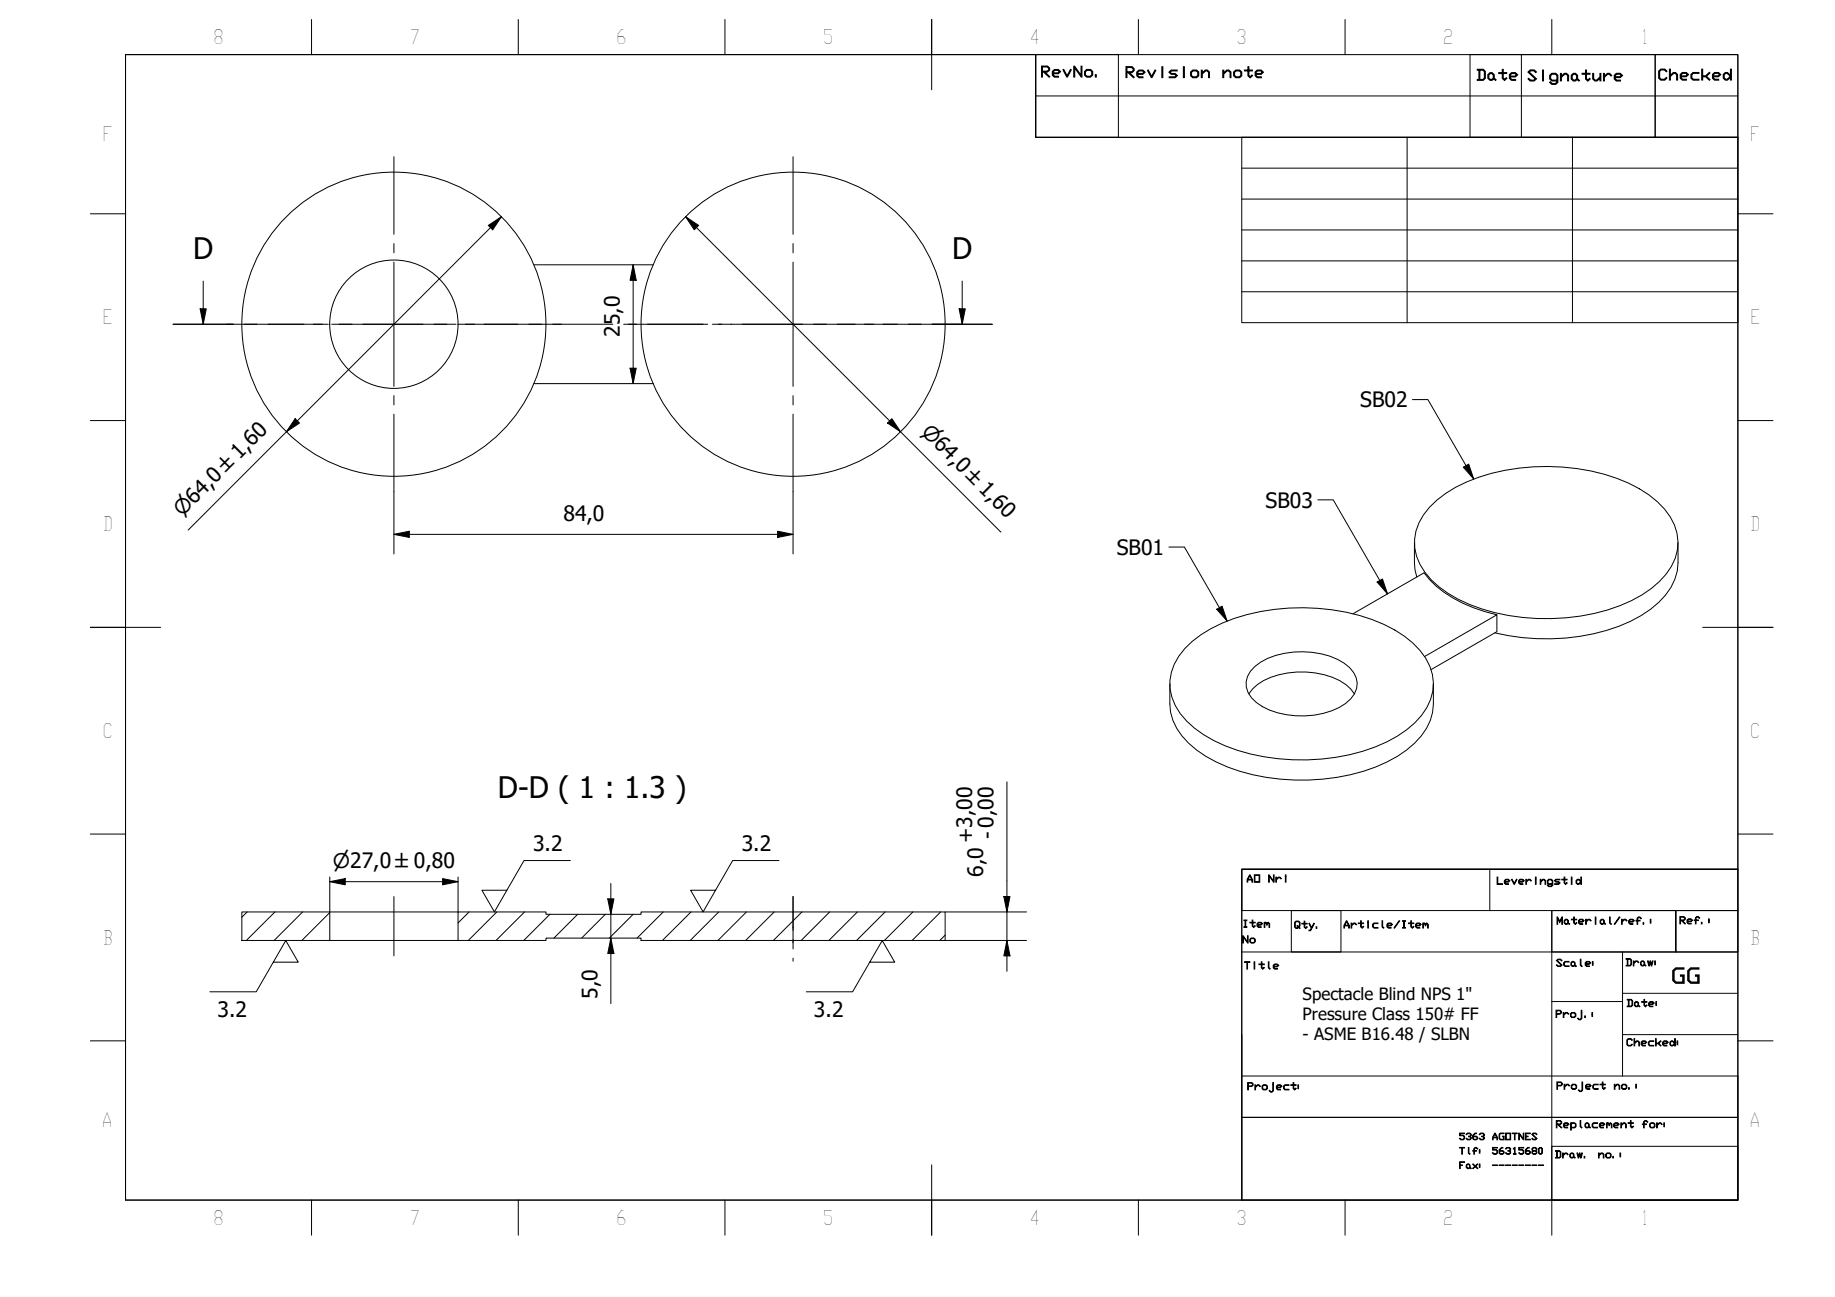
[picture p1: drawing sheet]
<svg xmlns="http://www.w3.org/2000/svg" width="297mm" height="210mm" viewBox="0 0 297 210" stroke-linecap="round" stroke-linejoin="round" font-family="sans-serif">
<!-- layer: Hatch (ISO) -->
<g fill="none" stroke="#000" stroke-width=".16">
<path d="M40 147.6l-.9 .8M44.5 147.6l-4.6 4.6M49 147.6l-4.6 4.6M53.4 152.2h.1M53.4 147.7l-4.5 4.5M75.9 147.6l-1.8 1.8M80.4 147.6l-4.6 4.6M84.9 147.6l-4.6 4.6M89 148l-4.2 4.2M93.5 148l-3.8 3.8M98 148l-3.9 3.8M102.5 148l-3.9 3.8"/>
<path d="M107.4 147.6l-4.3 4.2M111.9 147.6l-4.7 4.6M116.3 147.6l-4.6 4.6M120.8 147.6l-4.6 4.6M125.3 147.6l-4.6 4.6M129.8 147.6l-4.6 4.6M134.3 147.6l-4.6 4.6M138.8 147.6l-4.6 4.6M143.3 147.6l-4.6 4.6M147.8 147.6l-4.6 4.6M152.3 147.6l-4.7 4.6M153 151.3l-.9 .9"/>
</g>
<!-- layer: Visible (ISO) -->
<g fill="none" stroke="#000" stroke-width=".16">
<path d="M86.4 42.9h19.3M86.4 62.1h19.3M219 99.3l11.5-6.6a17.9 17.9 0 0 0 9.9 6.3l1.9 .5M229 87.8v3.3l.1 1.1 .2 1.2M231.4 82.1a20.6 20.6 0 0 1 10.1-5.5 34.7 34.7 0 0 1 22.1 1.6 14.1 14.1 0 0 1 7.4 6.8 7.7 7.7 0 0 1-1.3 7.9 19 19 0 0 1-9.5 5.8 34.4 34.4 0 0 1-24.1-1.7 12.8 12.8 0 0 1-6.8-7 7.9 7.9 0 0 1 2.1-7.9zM271.6 87.8v3.3a9.6 9.6 0 0 1-4.4 7.5 28.6 28.6 0 0 1-16.1 4.8 35.3 35.3 0 0 1-9.1-1M189.4 110.7v3.2a9.6 9.6 0 0 0 4.3 7.5 28.3 28.3 0 0 0 15.8 4.8 31.1 31.1 0 0 0 16.7-3.8 11.3 11.3 0 0 0 5.7-7.1l.1-1.4v-3.2M191.8 105a20.8 20.8 0 0 1 10.1-5.5 34.6 34.6 0 0 1 22.1 1.6 14 14 0 0 1 7.4 6.7 7.7 7.7 0 0 1-1.3 8 19.1 19.1 0 0 1-9.5 5.8 34.9 34.9 0 0 1-22.3-.9 15.4 15.4 0 0 1-8.1-6.5 7.8 7.8 0 0 1 1.6-9.2zM202.2 112.3a8.6 8.6 0 0 1 6.3-3.4 13.4 13.4 0 0 1 9.3 1.9l.9 .7 .5 .8M203.1 107.9a12.1 12.1 0 0 1 9.3-2.3 9.3 9.3 0 0 1 6.7 3.2 3.3 3.3 0 0 1-.5 4.3 11.3 11.3 0 0 1-8.9 2.7 10.3 10.3 0 0 1-7.1-2.9 3.4 3.4 0 0 1 .5-5zM230.6 106.2l11.7-6.7v2.7l-10.6 6.2M39.1 147.6h14.3v4.6h-14.3z"/>
<path d="M53.4 152.2h20.7M53.4 147.6h20.7M74.1 147.6h14.3v.4h15.4v-.4h49.2v4.6h-49.2v-.4h-15.4v.4h-14.3z"/>
<circle cx="63.8" cy="52.5" r="24.6"/>
<circle cx="63.8" cy="52.5" r="10.4"/>
<circle cx="128.4" cy="52.5" r="24.6"/>
</g>
<!-- layer: Section Line (ISO) -->
<g fill="none" stroke="#000" stroke-width=".16">
<path d="M28 52.5h9.8M32.4 50h1l-.5 2.5zM32.9 45.5v7M39.5 52.5h2.1M43.4 52.5h9.7M54.9 52.5h2.1M58.7 52.5h9.8M70.2 52.5h2.1M74.1 52.5h9.7M85.6 52.5h2.1M89.5 52.5h9.7M101 52.5h2"/>
<path d="M104.8 52.5h9.8M116.3 52.5h2.1M120.2 52.5h9.7M131.7 52.5h2.1M135.5 52.5h9.8M147 52.5h2.1M150.9 52.5h9.7M155.3 50h1l-.5 2.5zM155.8 45.5v7"/>
</g>
<path d="M32.4 50h1l-.5 2.5zM155.3 50h1l-.5 2.5z" fill="#000"/>
<!-- layer: BOXES -->
<g fill="none" stroke="#000" stroke-width=".16">
<path d="M167.7 8.8v6.7h113.6M167.7 15.5v6.7h113.6M167.7 8.8h13.3v13.4h-13.3zM238 8.8h29.9v13.4h-29.9zM246.3 8.8v13.4M267.9 8.8h13.4v13.4h-13.4zM201 140.7h80.3h-80.3v6.7h80.3v-6.7v53.5h-80.3zM201 154.1h80.3M209 147.4h8.1v6.7h-8.1zM241.2 140.7v6.7M251.2 147.4h20.1v6.7v-6.7h10v6.7h-30.1zM251.2 147.4v46.8v-8.7h30.1v8.7"/>
<path d="M262.6 154.1v8h-11.4M201 174.1h80.3v6.7h-80.3v13.4M201 167.4v13.4h80.3v13.4M262.6 162.1v12M262.6 160.8h18.7M262.6 167.4h18.7M201 194.2h80.3"/>
</g>
<!-- layer: BORDER -->
<g fill="none" stroke="#000" stroke-width=".16">
<path d="M20.3 8.8h261v185.4h-261zM50.4 3.2v5.6M83.9 3.2v5.6M117.3 3.2v5.6M150.8 3.1v11.4M184.3 3.2v5.6M217.7 3.2v5.6M251.2 3.2v5.6M14.6 34.6h5.7M281.3 34.6h5.7M14.6 68.1h5.7M281.3 68.1h5.7"/>
<path d="M14.6 101.5h11.4M275.6 101.5h11.4M14.6 135h5.7M281.3 135h5.7M14.6 168.4h5.7M281.3 168.4h5.7M50.4 194.2v5.7M83.9 194.2v5.7M117.3 194.2v5.7M150.8 188.5v11.4M184.3 194.2v5.7M217.7 194.2v5.7"/>
<path d="M251.2 194.2v5.7"/>
</g>
<!-- layer: 0 -->
<path d="M20.3 8.8h147.4v13.4h113.6v118.5h-80.3v53.5h-180.7zM201 22.2h80.3v30h-80.3zM201 27.2h80.3M201 32.2h80.3M201 37.2h80.3M227.8 22.2v30M254.5 22.2v30M201 42.2h80.3M201 47.2h80.3" fill="none" stroke="#000" stroke-width=".16"/>
<!-- layer: Center Mark (ISO) -->
<g fill="none" stroke="#000" stroke-width=".16">
<path d="M63.8 25.4v12.5M63.8 39.4v1.5M128.4 25.4v12.5M128.4 39.4v1.5M36.7 52.5h12.5M50.7 52.5h1.5M53.7 52.5h20.1M63.8 42.4v20.1M75.3 52.5h1.5M78.3 52.5h12.6M101.7 52.5h12.1M115.3 52.5h1.5"/>
<path d="M118.3 52.5h20.1M128.4 42.4v20.1M139.9 52.5h1.5M142.9 52.5h12.6M63.8 64v1.5M63.8 67v12.6M128.4 64v1.5M128.4 67v12.6"/>
</g>
<!-- layer: Dimension (ISO) -->
<g fill="none" stroke="#000" stroke-width=".16">
<path d="M79 36.5l2.2-1.4-1.4 2.1zM81.2 35.1l-50.7 50.7M111 35.1l2.1 1.4-.7 .7zM111 35.1l51 51M102 59.6h1l-.5 2.5zM102.5 42.9l.5 2.5h-1zM102.5 42.9v19.2M47.8 67.8l.7 .7-2.1 1.4zM63.8 79.6v10.1M128.4 79.6v10.1M144.4 67.8l1.4 2.1-2.1-1.4zM63.8 86.5l2.5-.5v1z"/>
<path d="M63.8 86.5h64.6M125.9 86l2.5 .5-2.5 .5zM163 126.5v30.7M53.4 142.7l2.5-.5v1zM53.4 142.7h20.7M53.4 141.9v5.7M71.6 142.2l2.5 .5-2.5 .5zM74.1 141.9v5.7M98.4 145.5h1l-.5 2.5zM98.9 151.8l.5 2.5h-1zM98.9 143v19.4M153 147.6h13.2"/>
<path d="M153 152.2h13.2M162.5 145.1h1l-.5 2.5zM163 152.2l.5 2.5h-1z"/>
</g>
<g fill="#000">
<path d="M79 36.5l2.2-1.4-1.4 2.1zM111 35.1l2.1 1.4-.7 .7zM102 59.6h1l-.5 2.5zM102.5 42.9l.5 2.5h-1zM47.8 67.8l.7 .7-2.1 1.4zM144.4 67.8l1.4 2.1-2.1-1.4zM63.8 86.5l2.5-.5v1zM125.9 86l2.5 .5-2.5 .5zM53.4 142.7l2.5-.5v1zM71.6 142.2l2.5 .5-2.5 .5zM98.4 145.5h1l-.5 2.5zM98.9 151.8l.5 2.5h-1z"/>
<path d="M162.5 145.1h1l-.5 2.5zM163 152.2l.5 2.5h-1z"/>
</g>
<!-- layer: Centerline (ISO) -->
<path d="M63.8 145.1v9.6M128.4 150.6v-5.5v7.5M128.4 152.1v1.5M128.4 155.1v.5" fill="none" stroke="#000" stroke-width=".16"/>
<!-- layer: Symbol (ISO) -->
<path d="M228.6 64.7h2.5l7.5 12.8M236.9 75.6l.8-.5 .9 2.4zM189.2 88.5h2.5l6.9 12M197 98.6l.8-.5 .8 2.4zM213.3 80.9h2.5l8.8 15.2M222.9 94.2l.9-.5 .8 2.4zM92.3 139.3h-7.5l-4.8 8.3-2-3.5h4.1M126.1 139.3h-7.5l-4.8 8.3-2-3.5h4M44.2 155.7h4.1l-2-3.5-4.8 8.3h-7.5M140.8 155.7h4l-2-3.5-4.8 8.3h-7.5" fill="none" stroke="#000" stroke-width=".16"/>
<path d="M236.9 75.6l.8-.5 .9 2.4zM197 98.6l.8-.5 .8 2.4zM222.9 94.2l.9-.5 .8 2.4z" fill="#000"/>
<g font-size="4.8">
<text x="31.3" y="42">D</text>
<text x="154.1" y="42">D</text>
<text x="80.6" y="129.1">D-D ( 1 : 1.3 )</text>
</g>
<g font-size="3.4">
<text x="100.3" y="54.6" transform="rotate(-90 100.3 54.6)">25,0</text>
<text x="220.2" y="65.9">SB02</text>
<text x="204.9" y="82.1">SB03</text>
<text x="91.2" y="84.3">84,0</text>
<text x="180.8" y="89.8">SB01</text>
<text x="86.3" y="137.8">3.2</text>
<text x="120.1" y="137.8">3.2</text>
<text x="157.5" y="136.5" transform="rotate(-90 157.5 136.5)">+3,00</text>
<text x="161" y="135.8" transform="rotate(-90 161 135.8)">- 0,00</text>
<text x="159.1" y="141.9" transform="rotate(-90 159.1 141.9)">6,0</text>
<text x="96.7" y="161.7" transform="rotate(-90 96.7 161.7)">5,0</text>
<text x="270.5" y="159.1">GG</text>
<text x="35.2" y="164.5">3.2</text>
<text x="131.8" y="164.5">3.2</text>
</g>
<g font-size="3.3">
<text x="149" y="70.1" transform="rotate(45 149 70.1)">⌀64,0 ±1,60</text>
<text x="29.5" y="83.7" transform="rotate(-45 29.5 83.7)">⌀64,0 ±1,60</text>
<text x="53.9" y="140.5">⌀27,0 ±0,80</text>
</g>
<g font-size="3.2">
<text x="34.5" y="7.1">8</text>
<text x="66.3" y="7.1">7</text>
<text x="99.7" y="7.1">6</text>
<text x="133.2" y="7.1">5</text>
<text x="166.6" y="7.2">4</text>
<text x="200.1" y="7.1">3</text>
<text x="233.6" y="7.1">2</text>
<text x="265.6" y="7.1">1</text>
<text x="16.6" y="22.9">F</text>
<text x="283.3" y="22.9">F</text>
<text x="16.6" y="52.5">E</text>
<text x="283.3" y="52.5">E</text>
<text x="16.6" y="85.9">D</text>
<text x="283.3" y="85.9">D</text>
<text x="16.6" y="119.4">C</text>
<text x="283.3" y="119.4">C</text>
<text x="16.6" y="152.9">B</text>
<text x="283.3" y="152.9">B</text>
<text x="16.5" y="182.4">A</text>
<text x="283.2" y="182.4">A</text>
<text x="34.5" y="198.2">8</text>
<text x="66.3" y="198.2">7</text>
<text x="99.7" y="198.2">6</text>
<text x="133.2" y="198.2">5</text>
<text x="166.6" y="198.3">4</text>
<text x="200.1" y="198.2">3</text>
<text x="233.6" y="198.2">2</text>
<text x="265.6" y="198.2">1</text>
</g>
<g font-size="2.7">
<text x="210.9" y="161.8">Spectacle Blind NPS 1&quot;</text>
<text x="210.9" y="165.1">Pressure Class 150# FF</text>
<text x="210.9" y="168.4">- ASME B16.48 / SLBN</text>
</g>
<g font-size="2.4">
<text x="168.4" y="12.4">RevNo.</text>
<text x="182" y="12.5">Revision</text>
<text x="197.7" y="12.5">note</text>
<text x="238.9" y="13">Date</text>
<text x="247.1" y="13.1">Signature</text>
<text x="268.3" y="12.9">Checked</text>
</g>
<g font-size="1.6">
<text x="201.7" y="142.8">AO</text>
<text x="205.2" y="142.8">Nri</text>
<text x="242.2" y="143.1">Leveringstid</text>
<text x="251.9" y="149.6">Material/ref.:</text>
<text x="271.8" y="149.5">Ref.:</text>
<text x="201" y="150.1">Item</text>
<text x="201" y="152.6">No</text>
<text x="209.4" y="150.2">Qty.</text>
<text x="217.4" y="150.2">Article/Item</text>
<text x="201.3" y="156.8">Title</text>
<text x="251.8" y="156.4">Scale:</text>
<text x="263.1" y="156.3">Draw:</text>
<text x="251.7" y="164.7">Proj.:</text>
<text x="263.2" y="162.9">Date:</text>
<text x="263.2" y="169.3">Checked:</text>
<text x="201.8" y="176.4">Project:</text>
<text x="251.9" y="176.3">Project</text>
<text x="261.2" y="176.3">no.:</text>
<text x="251.8" y="182.5">Replacement</text>
<text x="265.7" y="182.5">for:</text>
<text x="251.6" y="187.4">Draw.</text>
<text x="258.6" y="187.4">no.:</text>
</g>
<g font-size="1.5">
<text x="236.1" y="184.4">5363 AGOTNES</text>
<text x="236.1" y="186.8">Tlf: 56315680</text>
<text x="236.1" y="189.1">Fax: --------</text>
</g>
</svg>
